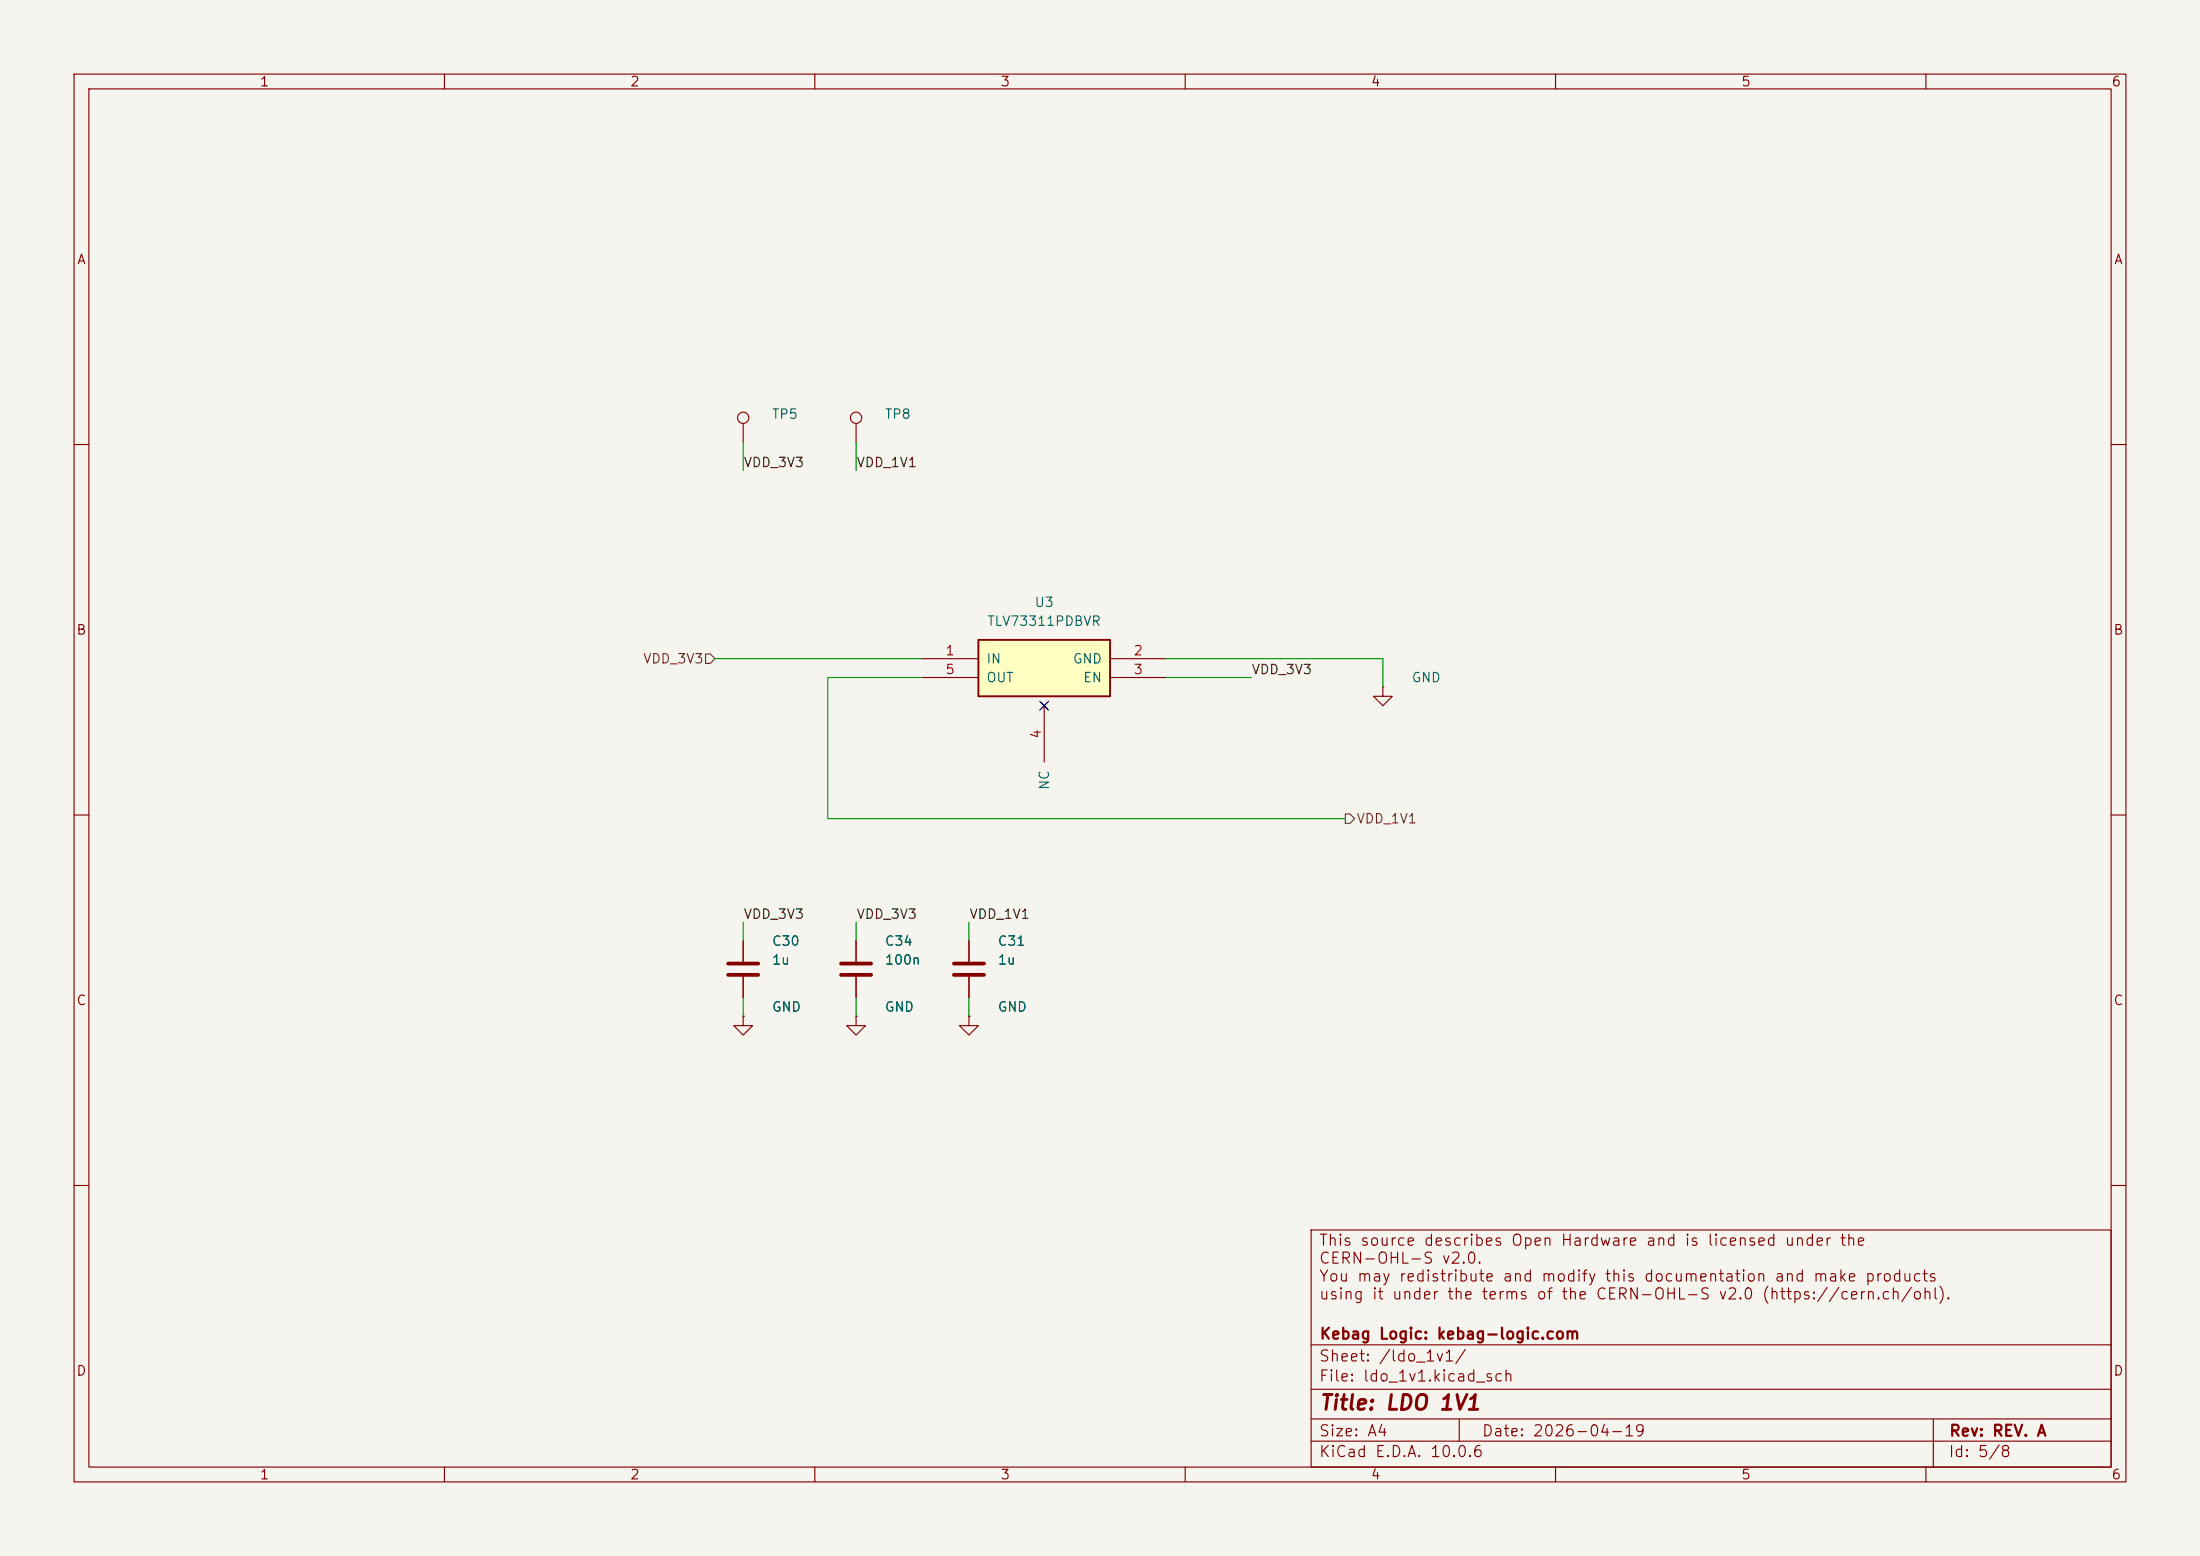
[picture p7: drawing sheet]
<svg xmlns="http://www.w3.org/2000/svg" width="297mm" height="210mm" viewBox="0 0 297 210" stroke-linecap="round" stroke-linejoin="round" font-family="sans-serif">
<path d="M0 0h297v210h-297z" fill="#f5f4ef" stroke="#f5f4ef" stroke-width=".14"/>
<g fill="none" stroke="#840000" stroke-width=".15">
<path d="M10 10h277v190h-277zM12 12h273v186h-273zM60 10v2M110 10v2M160 10v2M210 10v2M260 10v2M100.3 57.2v2.5M115.6 57.2v2.5M10 60h2M285 60h2M186.7 92.7v1.3h1.3l-1.3 1.3-1.3-1.3h1.3"/>
<path d="M186.7 92.7h.1M10 110h2M285 110h2M100.3 137.2v1.2h1.3l-1.3 1.3-1.2-1.3h1.2M100.3 137.2h.1M100.3 127v2.8M100.3 131.8v2.8M115.6 137.2v1.2h1.2l-1.2 1.3-1.3-1.3h1.3M115.6 137.2h.1M115.6 127v2.8M115.6 131.8v2.8M130.8 137.2v1.2h1.3l-1.3 1.3-1.3-1.3h1.3"/>
<path d="M130.8 137.2h.1M130.8 127v2.8M130.8 131.8v2.8M10 160h2M177 166h108v32h-108zM285 160h2M60 198v2M110 198v2M160 198v2M177 194.5h108M177 191.5h108M177 187.5h108"/>
<path d="M177 181.5h108M197 191.5v3M210 198v2M260 198v2M261 191.5v6.5"/>
<circle cx="100.3" cy="56.4" r=".76"/>
<circle cx="115.6" cy="56.4" r=".76"/>
</g>
<path d="M98.3 130h4.1M98.3 131.6h4.1M113.5 130h4.1M113.5 131.6h4.1M128.8 130h4M128.8 131.6h4" fill="none" stroke="#840000" stroke-width=".51"/>
<path d="M132.1 86.4h17.8v7.6h-17.8z" fill="#ffffc2"/>
<path d="M132.1 86.4h17.8v7.6h-17.8z" fill="none" stroke="#840000" stroke-width=".25"/>
<g fill="none" stroke="#840000" stroke-width=".15">
<path d="M124.5 88.9h7.6M124.5 91.4h7.6M140.6 94.9l.8 .7M141 95.3v7.6M141.4 94.9l-.8 .7M149.9 88.9h7.6M149.9 91.4h7.6M100.3 137.2h.1M100.3 127v2.8M100.3 131.8v2.8M115.6 137.2h.1M115.6 127v2.8"/>
<path d="M115.6 131.8v2.8M130.8 137.2h.1M130.8 127v2.8M130.8 131.8v2.8"/>
</g>
<path d="M95.2 88.3h.7l.6 .6-.6 .6h-.7zM181.6 109.9h.6l.7 .6-.7 .6h-.6z" fill="none" stroke="#725600" stroke-width=".15"/>
<path d="M100.3 59.7v3.8M115.6 59.7v3.8M96.5 88.9h28M124.5 91.4h-12.7v19.1h69.8M157.5 88.9h29.2v3.8M157.5 91.4h11.4M100.3 124.5v2.5M100.3 134.6v2.6M115.6 124.5v2.5M115.6 134.6v2.6M130.8 124.5v2.5M130.8 134.6v2.6" fill="none" stroke="#009600" stroke-width=".15"/>
<path d="M140.4 94.6l1.2 1.3M141.6 94.6l-1.2 1.3" fill="none" stroke="#000084" stroke-width=".15"/>
<text font-size="2" fill="#840000" x="178" y="190.8">Title: LDO 1V1</text>
<g font-size="1.5" fill="#840000">
<text x="178" y="168.5">This source describes Open Hardware and is licensed under the</text>
<text x="178" y="170.9">CERN-OHL-S v2.0.</text>
<text x="178" y="173.4">You may redistribute and modify this documentation and make products</text>
<text x="178" y="175.8">using it under the terms of the CERN-OHL-S v2.0 (https://cern.ch/ohl).</text>
<text x="178" y="184.1">Sheet: /ldo_1v1/</text>
<text x="178" y="181.1">Kebag Logic: kebag-logic.com</text>
<text x="178" y="186.8">File: ldo_1v1.kicad_sch</text>
<text x="178" y="197">KiCad E.D.A. 10.0.6</text>
<text x="178" y="194.2">Size: A4</text>
<text x="200" y="194.2">Date: 2026-04-19</text>
<text x="263" y="197">Id: 5/8</text>
<text x="263" y="194.2">Rev: REV. A</text>
</g>
<g font-size="1.3" fill="#840000">
<text x="35" y="12">1</text>
<text x="85" y="12">2</text>
<text x="135" y="12">3</text>
<text x="185" y="12">4</text>
<text x="235" y="12">5</text>
<text x="285" y="12">6</text>
<text x="10.3" y="36">A</text>
<text x="285.3" y="36">A</text>
<text x="10.2" y="86">B</text>
<text x="285.2" y="86">B</text>
<text x="10.2" y="136">C</text>
<text x="285.2" y="136">C</text>
<text x="10.2" y="186">D</text>
<text x="285.2" y="186">D</text>
<text x="35" y="200">1</text>
<text x="85" y="200">2</text>
<text x="135" y="200">3</text>
<text x="185" y="200">4</text>
<text x="235" y="200">5</text>
<text x="285" y="200">6</text>
</g>
<g font-size="1.3" fill="#006464">
<text x="104.1" y="56.8">TP5</text>
<text x="119.4" y="56.8">TP8</text>
<text x="139.6" y="82.2">U3</text>
<text x="133.1" y="89.9">IN</text>
<text x="133.2" y="84.8">TLV73311PDBVR</text>
<text x="144.7" y="89.9">GND</text>
<text x="133.1" y="92.4">OUT</text>
<text x="146.1" y="92.4">EN</text>
<text x="190.5" y="92.4">GND</text>
<text x="141.9" y="106.7" transform="rotate(-90 141.9 106.7)">NC</text>
<text x="104.1" y="128">C30</text>
<text x="104.1" y="130.5">1u</text>
<text x="119.4" y="128">C34</text>
<text x="119.4" y="130.5">100n</text>
<text x="134.6" y="128">C31</text>
<text x="134.6" y="130.5">1u</text>
<text x="104.1" y="136.9">GND</text>
<text x="119.4" y="136.9">GND</text>
<text x="134.6" y="136.9">GND</text>
</g>
<g font-size="1.3" fill="#0f0f0f">
<text x="100.3" y="63.4">VDD_3V3</text>
<text x="115.5" y="63.4">VDD_1V1</text>
<text x="168.9" y="91.3">VDD_3V3</text>
<text x="100.3" y="124.3">VDD_3V3</text>
<text x="115.5" y="124.3">VDD_3V3</text>
<text x="130.8" y="124.3">VDD_1V1</text>
</g>
<g font-size="1.3" fill="#725600">
<text x="86.7" y="89.9">VDD_3V3</text>
<text x="183" y="111.5">VDD_1V1</text>
</g>
<g font-size="1.3" fill="#a90000">
<text x="127.5" y="88.8">1</text>
<text x="152.9" y="88.8">2</text>
<text x="127.5" y="91.3">5</text>
<text x="152.9" y="91.3">3</text>
<text x="140.8" y="99.8" transform="rotate(-90 140.8 99.8)">4</text>
</g>
</svg>
